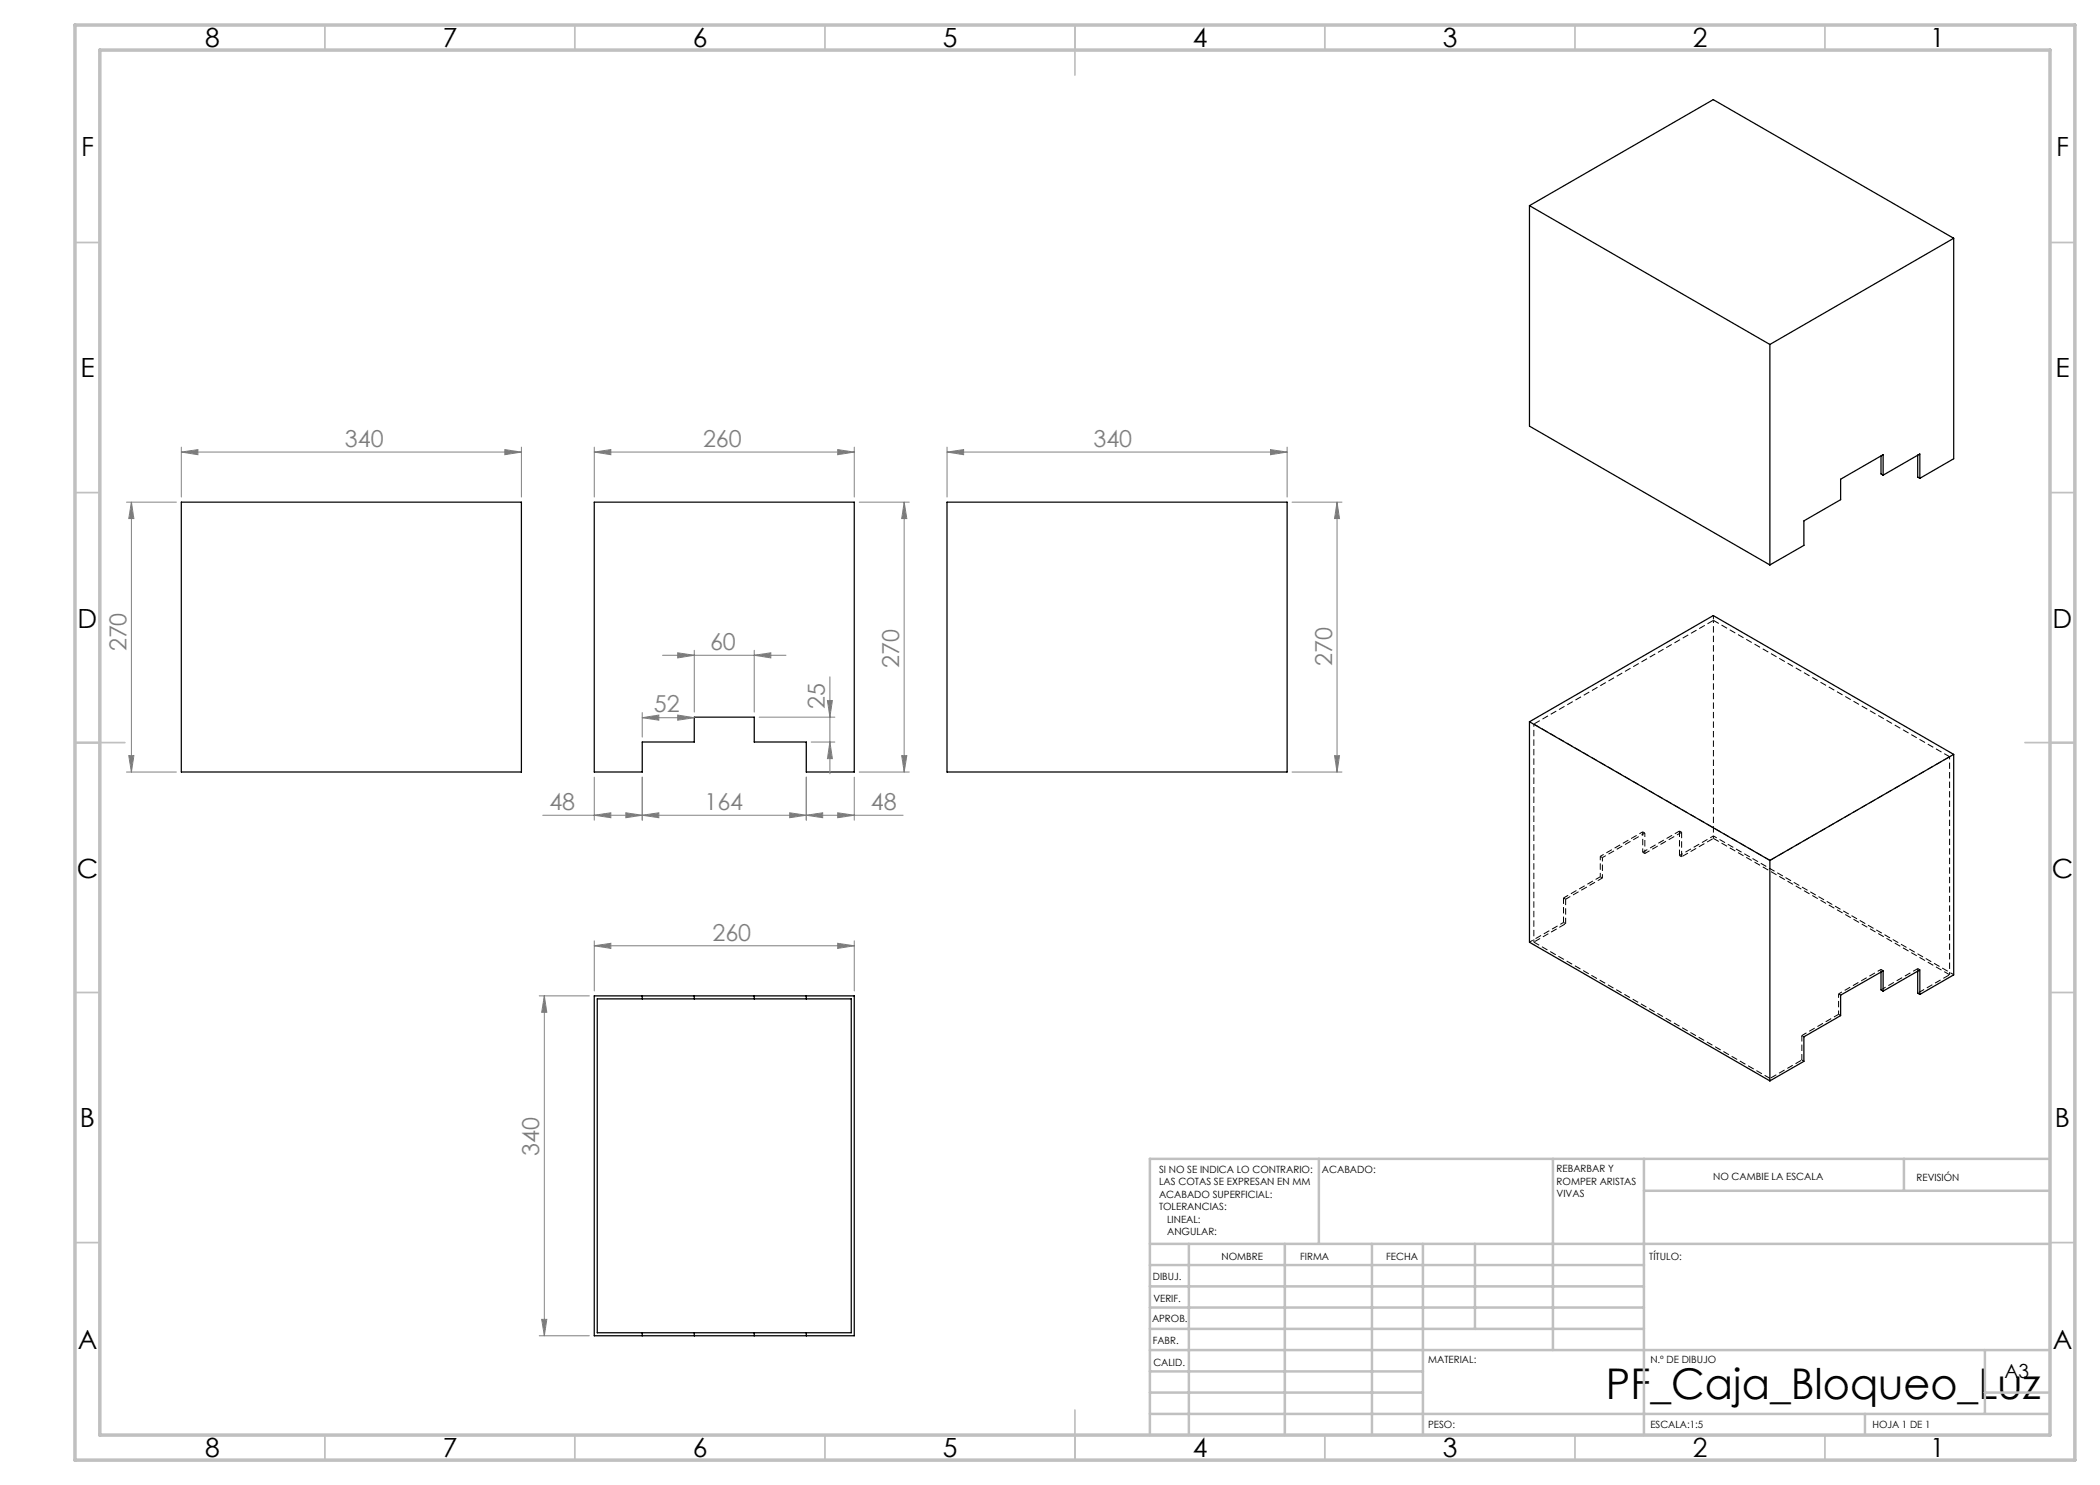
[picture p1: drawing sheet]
<svg xmlns="http://www.w3.org/2000/svg" width="420mm" height="297mm" viewBox="0 0 420 297" stroke-linecap="round" stroke-linejoin="round" font-family="sans-serif">
<g fill="none" stroke="#000" stroke-width=".25">
<path d="M305.9 41.1l48.1 27.8M305.9 41.1l36.8-21.2 48 27.8M305.9 41.1v44.1l48.1 27.8M390.7 47.7l-36.7 21.2M390.7 47.7v44.1l-6.7 3.9M354 68.9v44.1M376.2 91.2v3.6l.4 .2M376.6 95l7.4-4.2v4.9M376.6 95v-4.1l-8.5 4.9v4.1l-7.3 4.3v4.9l-6.8 3.9M383.5 91v4.4l.5 .3M36.3 100.4h68v54h-68zM118.9 100.4h52v54h-9.6v-6h-10.5v-5h-11.9v5h-10.5v6h-9.5z"/>
<path d="M189.4 100.4h68v54h-68zM305.9 144.4v44.1l48.1 27.7M305.9 144.4l48.1 27.7M305.9 144.4l36.8-21.3 48 27.8M390.7 150.9v44.1l-6.7 3.9M390.7 150.9l-36.7 21.2M354 172.1v44.1M118.9 199.2h52v68h-52zM119.5 199.8h50.8v66.8h-50.8zM128.4 199.2v.6M138.9 199.2v.6M150.8 199.2v.6"/>
<path d="M161.3 199.2v.6M376.2 194.4v3.6l.4 .2M376.6 198.2l7.4-4.2v4.9M376.6 198.2v-4l-8.5 4.8v4.1l-7.3 4.3v4.9l-6.8 3.9M383.5 194.2v4.4l.5 .3M128.4 266.6v.6M138.9 266.6v.6M150.8 266.6v.6M161.3 266.6v.6"/>
</g>
<path d="M306.8 144.8l35.9-20.7M389.9 151.3l-35.9 20.8" fill="none" stroke="#000" stroke-width=".2" stroke-dasharray="1.3 .6" stroke-dashoffset="-.1" stroke-linecap="butt"/>
<g fill="none" stroke="#000" stroke-width=".2" stroke-dasharray="1.3 .6" stroke-linecap="butt">
<path d="M342.7 124.1l47.2 27.2M312.7 179.6l.4 .2M320.1 175.4l.4 .2M320.1 171.3l.4 .2M328.5 170.5l.5 .2M328.5 166.4l.5 .2M335.9 166.2l.4 .3M335.9 171.1l.4 .3M342.7 167.7l47.2 27.2M354 172.1l-47.2-27.3M312.7 184.5l.4 .2M367.7 198.8l.4 .2"/>
<path d="M376.2 193.9l.4 .2M376.2 194.4v-.5M383.6 193.7l.4 .3M383.6 194.2v-.5M354 215.7l-47.2-27.3M360.4 212l.4 .3M360.4 207.1l.4 .3M367.7 202.9l.4 .2"/>
</g>
<path d="M342.7 124.1v43.6M306.8 144.8v43.6M389.9 151.3v43.6" fill="none" stroke="#000" stroke-width=".2" stroke-dasharray="1.3 .6" stroke-dashoffset=".7" stroke-linecap="butt"/>
<path d="M336.3 171.4l6.4-3.7M306.8 188.4l6.3-3.7M389.9 194.9l-6.3 3.7M360.4 212l-6.4 3.7" fill="none" stroke="#000" stroke-width=".2" stroke-dasharray="1.3 .6" stroke-dashoffset="-.2" stroke-linecap="butt"/>
<path d="M312.7 179.6v4.9M335.9 171.1v-4.9M336.3 166.5v4.9M313.1 184.7v-4.9M360.4 207.1v4.9" fill="none" stroke="#000" stroke-width=".2" stroke-dasharray="1.3 .6" stroke-dashoffset=".1" stroke-linecap="butt"/>
<path d="M313.1 179.8l7.4-4.2M320.1 175.4l-7.4 4.2M329 170.7l7.3-4.2M335.9 166.2l-7.4 4.3M383.6 193.7l-7.4 4.3M367.7 202.9l-7.3 4.2" fill="none" stroke="#000" stroke-width=".2" stroke-dasharray="1.3 .6" stroke-dashoffset=".2" stroke-linecap="butt"/>
<path d="M342.7 123.1v1M320.1 171.3v4.1M320.5 171.5l8.5-4.9M320.5 175.6v-4.1M328.5 166.4l-8.4 4.9M328.5 170.5v-4.1M329 166.6v4.1M342.7 167.2l-6.8 3.9M312.7 184.5l-6.8 3.9M367.7 198.8v4.1M376.2 193.9l-8.5 4.9M390.8 194.9l-48.1-27.7" fill="none" stroke="#000" stroke-width=".2" stroke-dasharray="1.3 .6" stroke-dashoffset=".5" stroke-linecap="butt"/>
<g fill="none" stroke="#808080" stroke-width=".2">
<path d="M36.3 90.4l3.3-.5v1zM36.3 90.4h68M36.3 89.4v10M101 89.9l3.3 .5-3.3 .5zM104.3 89.4v10M118.9 90.4l3.3-.5v1zM118.9 89.4v10M118.9 90.4h52M167.5 89.9l3.4 .5-3.4 .5zM170.9 89.4v10M189.4 90.4l3.3-.5v1zM189.4 90.4h68"/>
<path d="M189.4 89.4v10M254.1 89.9l3.3 .5-3.3 .5zM257.4 89.4v10M25.3 100.4h10M26.3 100.4l.5 3.3h-1zM26.3 100.4v54M171.8 100.4h10.1M180.8 100.4l.6 3.3h-1.1zM180.8 100.4v54M258.4 100.4h10M267.4 100.4l.5 3.3h-1zM267.4 100.4v54"/>
<path d="M132.5 131.1h24.7M135.5 130.6l3.4 .5-3.4 .5zM138.9 130.1v12.3M150.8 131.1l3.4-.5v1zM150.8 130.1v12.3M166 135.4v19.4M25.3 154.4h10M25.8 151.1h1l-.5 3.3zM118.9 155.4v8.6M128.4 143.5l3.4-.5v1zM128.4 142.5v4.9M128.4 155.4v8.6"/>
<path d="M128.4 143.5h10.5M135.5 143l3.4 .5-3.4 .5zM151.8 143.4h15.2M161.3 155.4v8.6M162.2 148.4h4.8M165.5 140.1h1l-.5 3.3zM166 148.4l.5 3.3h-1zM170.9 155.4v8.6M171.8 154.4h10.1M180.3 151.1h1.1l-.6 3.3zM258.4 154.4h10M266.9 151.1h1l-.5 3.3z"/>
<path d="M108.5 163.1h72.1M118.9 163.1l3.3-.5v.9zM125.2 162.6l3.2 .5-3.2 .4zM128.4 163.1l3.4-.5v.9zM157.9 162.6l3.4 .5-3.4 .4zM161.3 163.1l3.2-.5v.9zM167.5 162.6l3.4 .5-3.4 .4zM107.8 199.2h10.1M108.9 199.2l.5 3.3h-1.1zM108.9 199.2v68M118.9 189.2l3.3-.5v1zM118.9 188.2v10"/>
<path d="M118.9 189.2h52M167.5 188.7l3.4 .5-3.4 .5zM170.9 188.2v10M107.8 267.2h10.1M108.3 263.9h1.1l-.5 3.3z"/>
</g>
<g fill="none" stroke="#c0c0c0" stroke-width=".35">
<path d="M65 5v5M115 5v5M165 5v5M215 5v10M265 5v5M315 5v5M365 5v5M15 48.5h5M410 48.5h5M15 98.5h5M410 98.5h5M15 148.5h10"/>
<path d="M405 148.5h10M15 198.5h5M410 198.5h5M15 248.5h5M410 248.5h5M65 287v5M115 287v5M165 287v5M215 282v10M265 287v5M315 287v5M365 287v5"/>
</g>
<g fill="none" stroke="#c0c0c0" stroke-width=".5">
<path d="M263.8 231.8v17M310.6 231.8v38.2M328.8 231.8v55.2M328.8 238.2h81.2M380.8 231.8v6.4M410 231.8h-180v55.2M230 248.8h180M230 257.3h98.8M230 253h98.8M237.8 248.8v38.2M257 248.8v38.2M274.4 248.8v38.2"/>
<path d="M284.6 248.8v38.2M295 248.8v17M230 265.8h98.8M230 261.5h98.8M230 278.5h54.6M230 274.3h54.6M230 270h180M397 278.5h13M397 270v12.8M230 282.8h180M373 282.8v4.2"/>
</g>
<path d="M15 5h400v287h-400zM20 10h390v277h-390z" fill="none" stroke="#c0c0c0" stroke-width=".7"/>
<g fill="#808080">
<path d="M150.8 131.1l3.4-.5v1zM135.5 130.6l3.4 .5-3.4 .5z"/>
<path d="M118.9 90.4l3.3-.5v1zM167.5 89.9l3.4 .5-3.4 .5zM161.3 163.1l3.2-.5v.9zM167.5 162.6l3.4 .5-3.4 .4zM118.9 189.2l3.3-.5v1zM167.5 188.7l3.4 .5-3.4 .5zM189.4 90.4l3.3-.5v1zM254.1 89.9l3.3 .5-3.3 .5zM36.3 90.4l3.3-.5v1zM101 89.9l3.3 .5-3.3 .5z"/>
<path d="M128.4 163.1l3.4-.5v.9zM157.9 162.6l3.4 .5-3.4 .4z"/>
<path d="M135.5 143l3.4 .5-3.4 .5zM128.4 143.5l3.4-.5v1z"/>
<path d="M166 148.4l.5 3.3h-1zM165.5 140.1h1l-.5 3.3zM108.3 263.9h1.1l-.5 3.3zM108.9 199.2l.5 3.3h-1.1z"/>
<path d="M180.8 100.4l.6 3.3h-1.1zM180.3 151.1h1.1l-.6 3.3zM267.4 100.4l.5 3.3h-1zM266.9 151.1h1l-.5 3.3zM26.3 100.4l.5 3.3h-1zM25.8 151.1h1l-.5 3.3z"/>
<path d="M118.9 163.1l3.3-.5v.9zM125.2 162.6l3.2 .5-3.2 .4z"/>
</g>
<text font-size="8.5" x="321.2" y="279.7">PF_Caja_Bloqueo_Luz</text>
<g font-size="5.3">
<text x="41" y="9.5">8</text>
<text x="88.5" y="9.5">7</text>
<text x="138.5" y="9.5">6</text>
<text x="188.5" y="9.5">5</text>
<text x="238.5" y="9.5">4</text>
<text x="288.5" y="9.5">3</text>
<text x="338.5" y="9.5">2</text>
<text x="386" y="9.5">1</text>
<text x="16.2" y="31.2">F</text>
<text x="411.2" y="31.2">F</text>
<text x="16.1" y="75.5">E</text>
<text x="411.1" y="75.5">E</text>
<text x="15.5" y="125.5">D</text>
<text x="410.5" y="125.5">D</text>
<text x="15.4" y="175.5">C</text>
<text x="410.4" y="175.5">C</text>
<text x="16" y="225.5">B</text>
<text x="411" y="225.5">B</text>
<text x="15.5" y="269.7">A</text>
<text x="410.5" y="269.7">A</text>
<text x="41" y="291.5">8</text>
<text x="88.5" y="291.5">7</text>
<text x="138.5" y="291.5">6</text>
<text x="188.5" y="291.5">5</text>
<text x="238.5" y="291.5">4</text>
<text x="288.5" y="291.5">3</text>
<text x="338.5" y="291.5">2</text>
<text x="386" y="291.5">1</text>
</g>
<g font-size="4.7" fill="#808080">
<text x="69" y="89.4">340</text>
<text x="140.6" y="89.4">260</text>
<text x="218.7" y="89.4">340</text>
<text x="25.3" y="130.3" transform="rotate(-90 25.3 130.3)">270</text>
<text x="142" y="130">60</text>
<text x="179.9" y="133.5" transform="rotate(-90 179.9 133.5)">270</text>
<text x="266.4" y="133.2" transform="rotate(-90 266.4 133.2)">270</text>
<text x="130.8" y="142.5">52</text>
<text x="165" y="141.8" transform="rotate(-90 165 141.8)">25</text>
<text x="109.9" y="162">48</text>
<text x="140.9" y="162">164</text>
<text x="174.2" y="162">48</text>
<text x="142.5" y="188.1">260</text>
<text x="107.9" y="231.2" transform="rotate(-90 107.9 231.2)">340</text>
</g>
<text font-size="3.9" x="400.9" y="275.5">A3</text>
<g font-size="2">
<text x="231.8" y="234.6">SI NO SE INDICA LO CONTRARIO:</text>
<text x="231.8" y="237.1">LAS COTAS SE EXPRESAN EN MM</text>
<text x="231.8" y="239.6">ACABADO SUPERFICIAL:</text>
<text x="264.4" y="234.6">ACABADO:</text>
<text x="311.3" y="234.5">REBARBAR Y</text>
<text x="311.3" y="237">ROMPER ARISTAS</text>
<text x="311.3" y="239.5">VIVAS</text>
<text x="342.6" y="236">NO CAMBIE LA ESCALA</text>
<text x="383.3" y="236.2">REVISIÓN</text>
<text x="231.8" y="242.1">TOLERANCIAS:</text>
<text x="233.4" y="244.6">LINEAL:</text>
<text x="233.4" y="247.1">ANGULAR:</text>
<text x="244.3" y="252">NOMBRE</text>
<text x="260" y="251.9">FIRMA</text>
<text x="277.2" y="251.9">FECHA</text>
<text x="329.9" y="251.9">TÍTULO:</text>
<text x="230.6" y="256.1">DIBUJ.</text>
<text x="230.7" y="260.3">VERIF.</text>
<text x="230.4" y="264.4">APROB.</text>
<text x="230.5" y="268.8">FABR.</text>
<text x="230.7" y="273.1">CALID.</text>
<text x="285.6" y="272.5">MATERIAL:</text>
<text x="330.1" y="272.5">N.º DE DIBUJO</text>
<text x="285.6" y="285.5">PESO:</text>
<text x="330.1" y="285.6">ESCALA:1:5</text>
<text x="374.5" y="285.6">HOJA 1 DE 1</text>
</g>
</svg>
